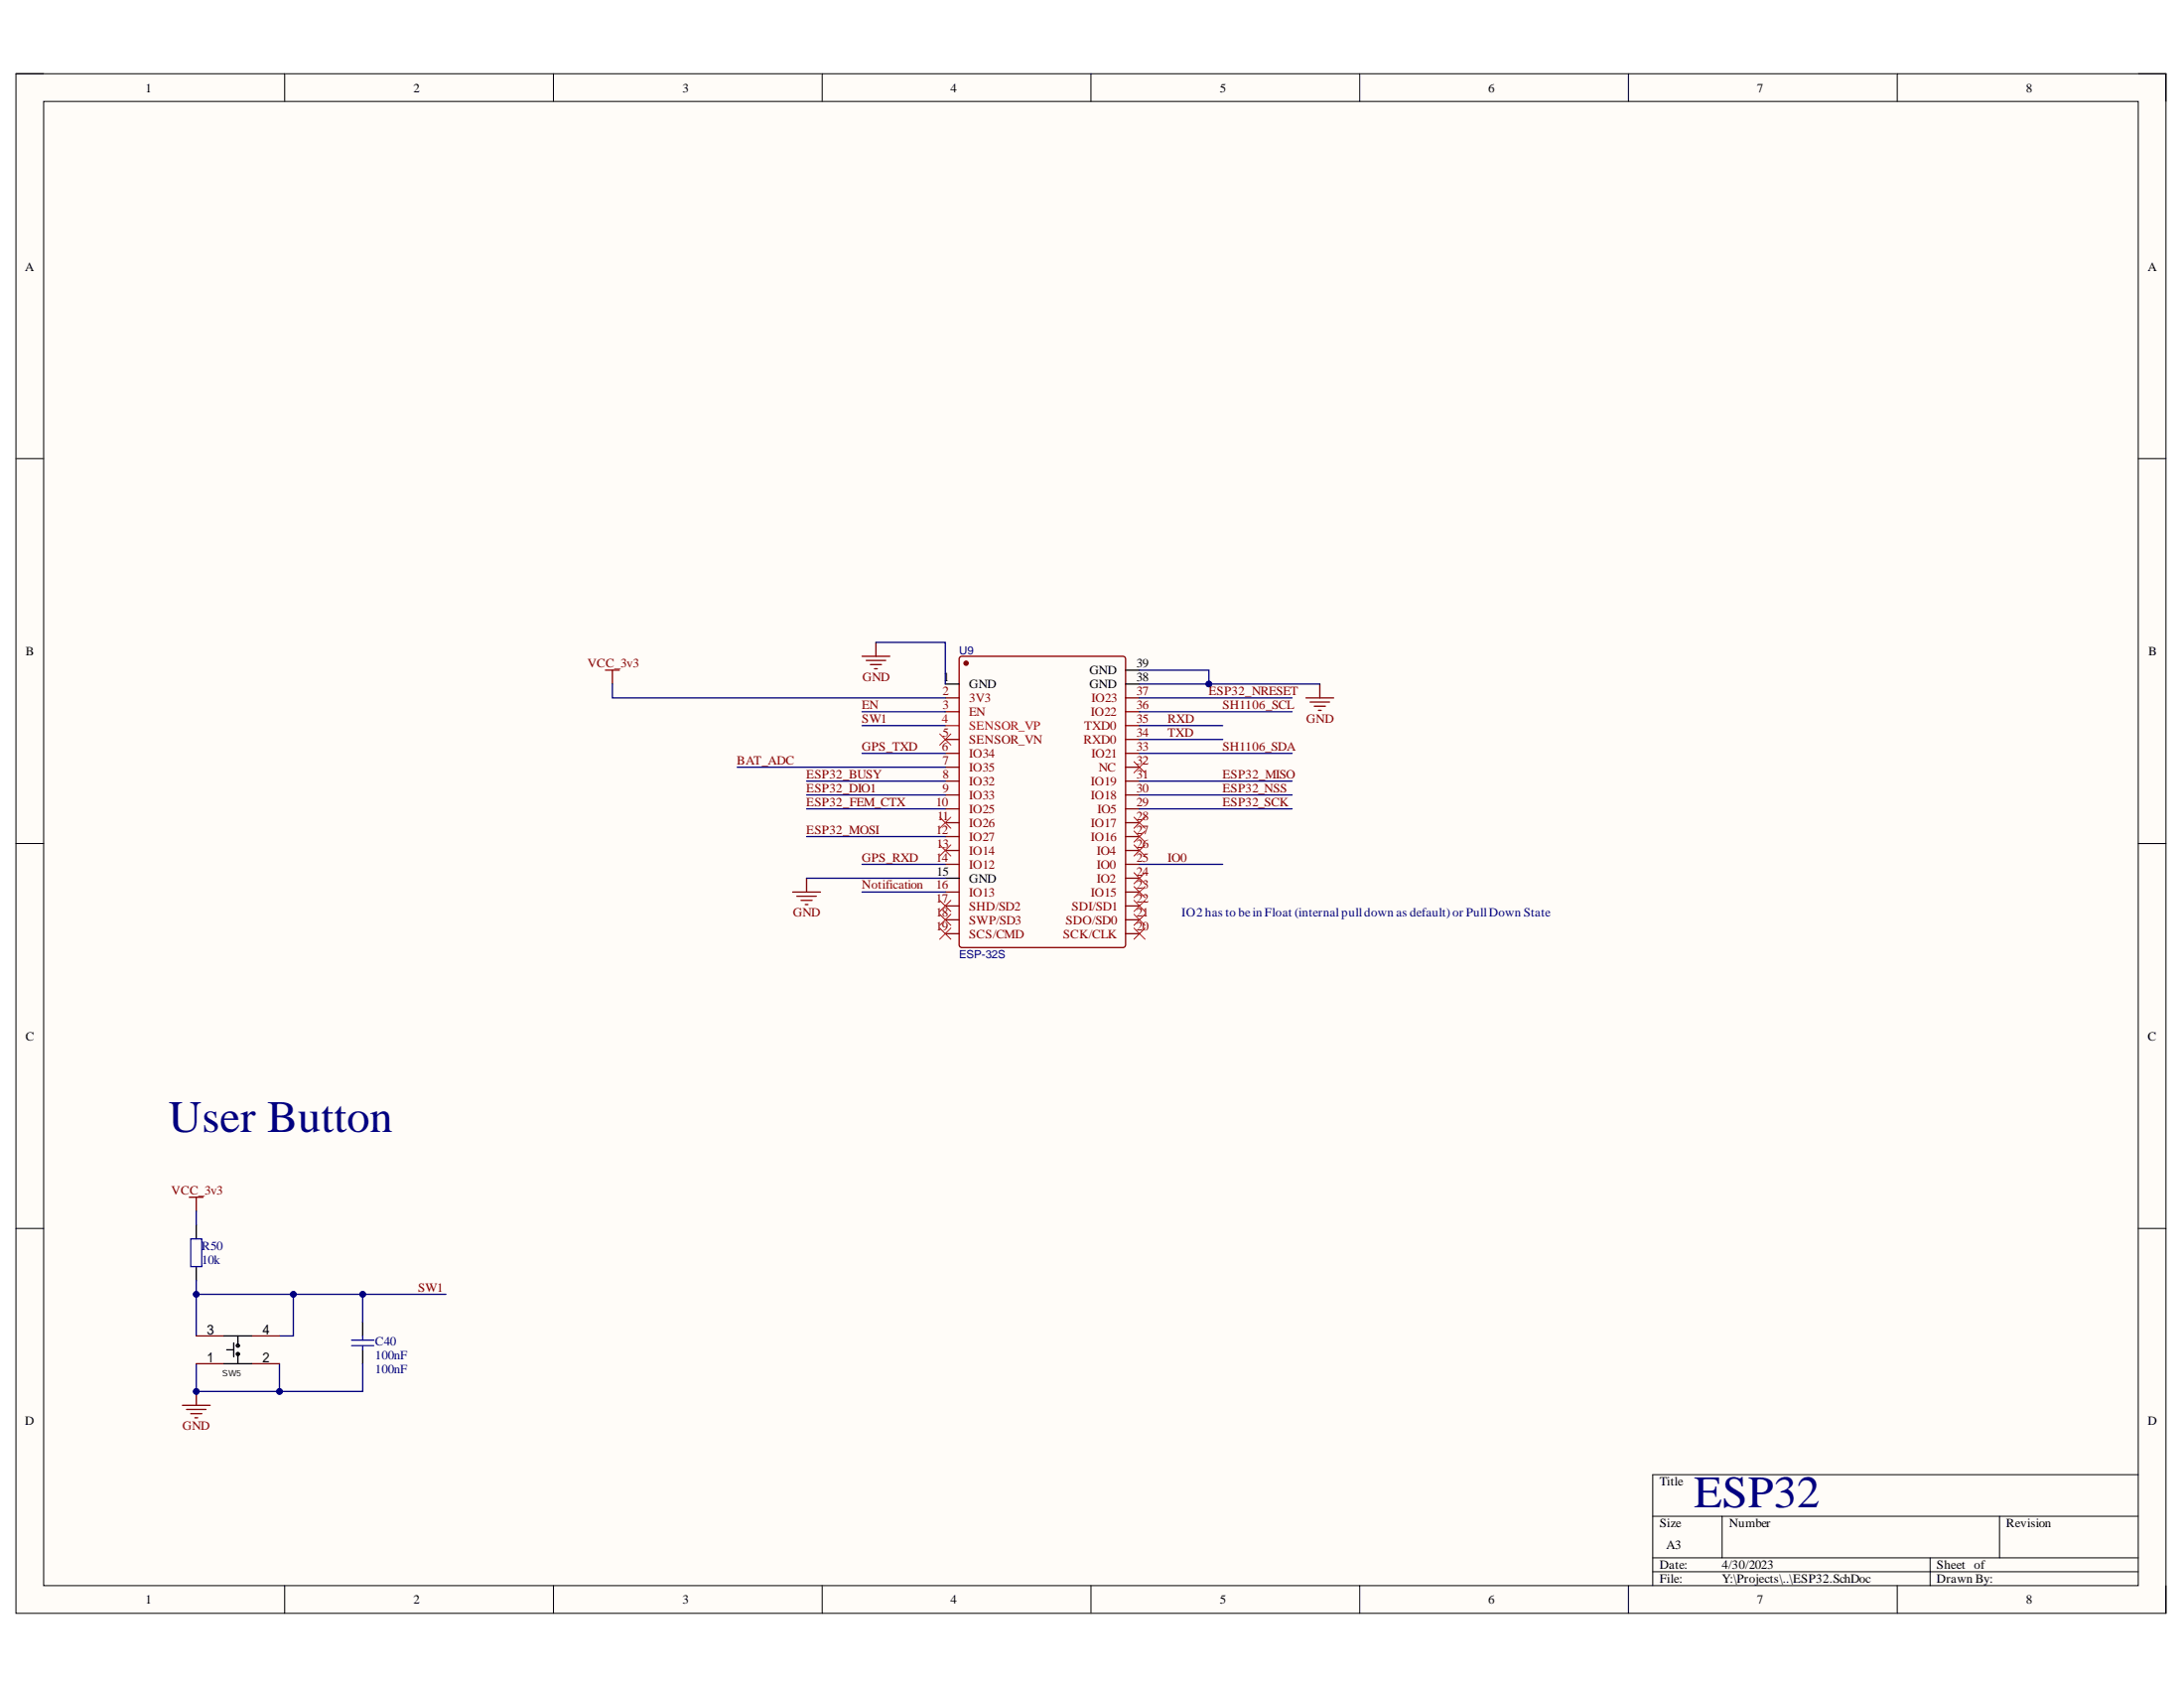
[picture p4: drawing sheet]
<svg xmlns="http://www.w3.org/2000/svg" width="279mm" height="216mm" viewBox="0 0 279 216" stroke-linecap="round" stroke-linejoin="round" font-family="sans-serif">
<path d="M2 9.4h275.1v197h-275.1z" fill-rule="evenodd" fill="#fffcf8"/>
<path d="M2 9.4h275.1v197h-275.1z" fill="none" stroke="#000" stroke-width=".13"/>
<path d="M5.6 13h267.9v189.8h-267.9z" fill-rule="evenodd" fill="#fffcf8"/>
<g fill="none" stroke="#000" stroke-width=".13">
<path d="M2 9.4h3.6M5.6 13h267.9v189.8h-267.9zM36.4 9.4v3.6M70.8 9.4v3.6M105.2 9.4v3.6M139.6 9.4v3.6M173.9 9.4v3.6M208.3 9.4v3.6M242.7 9.4v3.6M273.5 9.4h3.6v3.6M2 58.7h3.6M273.5 58.7h3.6"/>
<path d="M2 107.9h3.6M273.5 107.9h3.6M2 157.1h3.6M273.5 157.1h3.6M211.4 193.9h62.1M211.4 199.3h62.1M220.3 193.9v5.4M246.9 199.3v3.5M255.8 193.9v5.4M273.5 188.6h-62.1v14.2M36.4 202.8v3.6M70.8 202.8v3.6"/>
<path d="M105.2 202.8v3.6M139.6 202.8v3.6M173.9 202.8v3.6M208.3 202.8v3.6M211.4 201h62.1M242.7 202.8v3.6M277.1 202.8v3.6"/>
</g>
<path d="M122.8 84.1l.3-.2h20.5l.4 .2v36.7l-.2 .3-20.7 .1-.3-.2z" fill="none" stroke="#800" stroke-width=".17"/>
<circle cx="123.6" cy="84.8" r=".27" fill="#800"/>
<g fill="none" stroke="#800" stroke-width=".17">
<path d="M120.9 89.3h1.8M120.9 91h1.8M120.9 94.6h1.8M120.9 96.4h1.8M120.9 98.1h1.8M120.9 99.9h1.8M144 89.3h1.8M144 91h1.8M144 94.6h1.8M144 96.4h1.8M144 98.1h1.8M144 99.9h1.8"/>
<path d="M144 92.8h1.8M120.9 101.7h1.8M120.9 103.5h1.8M120.9 105.2h1.8M120.9 107h1.8M120.9 108.8h1.8M120.9 110.6h1.8M120.9 114.1h1.8M120.9 115.9h1.8M120.9 117.6h1.8M120.9 119.4h1.8M144 101.7h1.8"/>
<path d="M144 103.5h1.8M144 105.2h1.8M144 107h1.8M144 108.8h1.8M144 110.6h1.8M144 114.1h1.8M144 115.9h1.8M144 117.6h1.8M144 119.4h1.8M144 112.3h1.8"/>
<circle cx="123.6" cy="84.8" r=".27"/>
</g>
<path d="M120.9 87.5h1.8M144 87.5h1.8M144 85.7h1.8M120.9 112.3h1.8M25.1 156.7v1.8M25.1 162v1.8" fill="none" stroke="#000" stroke-width=".17"/>
<path d="M120.9 92.8h1.8" fill="none" stroke="#f00" stroke-width=".17"/>
<g fill="none" stroke="#800000" stroke-width=".17">
<path d="M77.5 85.7h1.7M78.3 85.7v1.8M110.3 83.9h3.5M110.8 84.5h2.5M111.4 85h1.4M111.9 85.5h.3M112.1 82.2v1.7M167.1 89.3h3.5M167.6 89.8h2.5M168.1 90.3h1.5M168.7 90.9h.3M168.8 87.5v1.8"/>
<path d="M101.4 114.1h3.6M101.9 114.6h2.5M102.5 115.2h1.4M103 115.7h.4M103.2 112.3v1.8M24.2 153.1h1.8M25.1 153.1v1.8M23.3 179.7h3.6M25.1 178v1.7M23.9 180.3h2.4M24.4 180.8h1.4M24.9 181.3h.4"/>
</g>
<g fill="none" stroke="#f00" stroke-width=".13">
<path d="M120.2 93.9l1.4 1.4M121.6 93.9l-1.4 1.4M120.2 115.2l1.4 1.4M120.2 116.9l1.4 1.5M120.2 118.7l1.4 1.4M120.2 108.1l1.4 1.4M120.2 104.5l1.4 1.4M121.6 115.2l-1.4 1.4M121.6 116.9l-1.4 1.5M121.6 118.7l-1.4 1.4M121.6 108.1l-1.4 1.4M121.6 104.5l-1.4 1.4"/>
<path d="M145.1 118.7l1.4 1.4M145.1 116.9l1.4 1.5M145.1 115.2l1.4 1.4M146.5 118.7l-1.4 1.4M146.5 116.9l-1.4 1.5M146.5 115.2l-1.4 1.4"/>
</g>
<path d="M24.4 158.5h1.4v3.5h-1.4z" fill="none" stroke="#00f" stroke-width=".17"/>
<circle cx="25.1" cy="178" r=".35" fill="#000080"/>
<circle cx="25.1" cy="178" r=".35" fill="none" stroke="#000080" stroke-width=".13"/>
<path d="M46.4 169.1v1.8M46.4 172.6v1.8" fill="none" stroke="#000" stroke-width=".17"/>
<path d="M45 171.4h2.8M45 172.1h2.8M46.4 170.9v.5M46.4 172.1v.5" fill="none" stroke="#00f" stroke-width=".17"/>
<path d="M78.3 87.5v1.8h42.6M110.3 92.8h10.6M110.3 91h10.6M112.1 82.2h8.8v5.3M145.8 85.7h8.9v1.8M145.8 92.8h10.6M145.8 94.6h10.6M103.2 112.3h17.7M110.3 114.1h10.6M110.3 110.6h10.6M145.8 110.6h10.6" fill="none" stroke="#000080" stroke-width=".17"/>
<circle cx="154.6" cy="87.5" r=".36" fill="#000080"/>
<circle cx="154.6" cy="87.5" r=".36" fill="none" stroke="#000080" stroke-width=".13"/>
<path d="M145.8 87.5h23M145.8 91h19.5M145.8 96.4h19.5" fill="none" stroke="#000080" stroke-width=".17"/>
<circle cx="154.6" cy="87.5" r=".36" fill="#000080"/>
<circle cx="154.6" cy="87.5" r=".36" fill="none" stroke="#000080" stroke-width=".13"/>
<path d="M94.3 98.1h26.6M103.2 99.9h17.7M110.3 96.4h10.6M145.8 99.9h19.5M145.8 89.3h19.5M103.2 103.5h17.7M103.2 107h17.7M103.2 101.7h17.7M145.8 103.5h19.5M145.8 101.7h19.5M25.1 154.9v1.8M57.1 165.5h-10.7v3.6" fill="none" stroke="#000080" stroke-width=".17"/>
<circle cx="46.4" cy="165.5" r=".35" fill="#000080"/>
<circle cx="46.4" cy="165.5" r=".35" fill="none" stroke="#000080" stroke-width=".13"/>
<path d="M25.1 163.8v1.7h21.3" fill="none" stroke="#000080" stroke-width=".17"/>
<circle cx="25.1" cy="165.5" r=".35" fill="#000080"/>
<circle cx="25.1" cy="165.5" r=".35" fill="none" stroke="#000080" stroke-width=".13"/>
<circle cx="37.5" cy="165.5" r=".35" fill="#000080"/>
<circle cx="37.5" cy="165.5" r=".35" fill="none" stroke="#000080" stroke-width=".13"/>
<circle cx="46.4" cy="165.5" r=".35" fill="#000080"/>
<circle cx="46.4" cy="165.5" r=".35" fill="none" stroke="#000080" stroke-width=".13"/>
<path d="M25.1 165.5v5.4" fill="none" stroke="#000080" stroke-width=".17"/>
<circle cx="25.1" cy="165.5" r=".35" fill="#000080"/>
<circle cx="25.1" cy="165.5" r=".35" fill="none" stroke="#000080" stroke-width=".13"/>
<path d="M37.5 165.5v5.4h-1.7" fill="none" stroke="#000080" stroke-width=".17"/>
<circle cx="37.5" cy="165.5" r=".35" fill="#000080"/>
<circle cx="37.5" cy="165.5" r=".35" fill="none" stroke="#000080" stroke-width=".13"/>
<path d="M35.8 174.4v3.6" fill="none" stroke="#000080" stroke-width=".17"/>
<circle cx="35.8" cy="178" r=".35" fill="#000080"/>
<circle cx="35.8" cy="178" r=".35" fill="none" stroke="#000080" stroke-width=".13"/>
<path d="M25.1 174.4v3.6h21.3v-3.6" fill="none" stroke="#000080" stroke-width=".17"/>
<circle cx="25.1" cy="178" r=".35" fill="#000080"/>
<circle cx="25.1" cy="178" r=".35" fill="none" stroke="#000080" stroke-width=".13"/>
<circle cx="35.8" cy="178" r=".35" fill="#000080"/>
<circle cx="35.8" cy="178" r=".35" fill="none" stroke="#000080" stroke-width=".13"/>
<path d="M145.1 97.4l1.4 1.4M146.5 97.4l-1.4 1.4M145.1 113.4l1.4 1.4M145.1 111.6l1.4 1.4M145.1 108.1l1.4 1.4M145.1 106.3l1.4 1.4M145.1 104.5l1.4 1.4M146.5 113.4l-1.4 1.4M146.5 111.6l-1.4 1.4M146.5 108.1l-1.4 1.4M146.5 106.3l-1.4 1.4M146.5 104.5l-1.4 1.4" fill="none" stroke="#f00" stroke-width=".13"/>
<path d="M25.1 170.9h3.6M25.1 174.4h3.6M32.2 170.9h3.6M32.2 174.4h3.6" fill="none" stroke="#800" stroke-width=".17"/>
<g fill="none" stroke="#000" stroke-width=".17">
<path d="M28.7 170.9h3.5M28.7 174.4h3.5M29 172.6h.9M29.9 171.8v1.7M30.4 170.9v1.2M30.4 173.2v1.2"/>
<circle cx="30.4" cy="173.2" r=".18"/>
<circle cx="30.4" cy="172.1" r=".18"/>
</g>
<g font-size="5.8" fill="#000080">
<text x="21.6" y="144.8">User Button</text>
<text x="216.7" y="192.7">ESP32</text>
</g>
<g font-size="1.6">
<text x="18.6" y="11.8">1</text>
<text x="52.9" y="11.8">2</text>
<text x="87.3" y="11.8">3</text>
<text x="121.6" y="11.8">4</text>
<text x="156" y="11.8">5</text>
<text x="190.4" y="11.8">6</text>
<text x="224.8" y="11.8">7</text>
<text x="259.2" y="11.8">8</text>
<text x="3.2" y="34.6">A</text>
<text x="274.8" y="34.6">A</text>
<text x="3.3" y="83.8">B</text>
<text x="274.8" y="83.8">B</text>
<text x="120.7" y="87.1">1</text>
<text x="124" y="88">GND</text>
<text x="139.4" y="88">GND</text>
<text x="139.4" y="86.2">GND</text>
<text x="145.4" y="87.1">38</text>
<text x="145.4" y="85.4">39</text>
<text x="119.8" y="112">15</text>
<text x="124" y="112.9">GND</text>
<text x="3.3" y="133.1">C</text>
<text x="274.8" y="133.1">C</text>
<text x="3.2" y="182.2">D</text>
<text x="274.8" y="182.2">D</text>
<text x="212.3" y="190">Title</text>
<text x="212.3" y="195.4">Size</text>
<text x="221.2" y="195.4">Number</text>
<text x="256.7" y="195.4">Revision</text>
<text x="212.3" y="200.7">Date:</text>
<text x="212.3" y="202.5">File:</text>
<text x="213.2" y="198.1">A3</text>
<text x="220.3" y="200.7">4/30/2023</text>
<text x="220.3" y="202.5">Y:\Projects\..\ESP32.SchDoc</text>
<text x="247.8" y="200.7">Sheet of</text>
<text x="247.8" y="202.5">Drawn By:</text>
<text x="18.6" y="205.1">1</text>
<text x="52.9" y="205.1">2</text>
<text x="87.3" y="205.1">3</text>
<text x="121.6" y="205.1">4</text>
<text x="156" y="205.1">5</text>
<text x="190.4" y="205.1">6</text>
<text x="224.8" y="205.1">7</text>
<text x="259.2" y="205.1">8</text>
</g>
<g font-size="1.6" fill="#800000">
<text x="75.1" y="85.4">VCC_3v3</text>
<text x="110.3" y="87.1">GND</text>
<text x="154.6" y="88.9">ESP32_NRESET</text>
<text x="110.3" y="90.7">EN</text>
<text x="110.3" y="92.5">SW1</text>
<text x="149.4" y="94.3">TXD</text>
<text x="149.4" y="92.5">RXD</text>
<text x="156.4" y="90.7">SH1106_SCL</text>
<text x="167.1" y="92.5">GND</text>
<text x="94.3" y="97.8">BAT_ADC</text>
<text x="103.2" y="101.4">ESP32_DIO1</text>
<text x="103.2" y="99.6">ESP32_BUSY</text>
<text x="110.3" y="96">GPS_TXD</text>
<text x="156.4" y="96">SH1106_SDA</text>
<text x="156.4" y="101.4">ESP32_NSS</text>
<text x="156.4" y="99.6">ESP32_MISO</text>
<text x="103.2" y="106.7">ESP32_MOSI</text>
<text x="103.2" y="103.1">ESP32_FEM_CTX</text>
<text x="156.4" y="103.1">ESP32_SCK</text>
<text x="110.3" y="113.7">Notification</text>
<text x="110.3" y="110.2">GPS_RXD</text>
<text x="149.4" y="110.2">IO0</text>
<text x="101.5" y="117.3">GND</text>
<text x="21.9" y="152.8">VCC_3v3</text>
<text x="53.5" y="165.2">SW1</text>
<text x="23.4" y="182.9">GND</text>
</g>
<g font-size="1.6" fill="#800">
<text x="120.6" y="88.9">2</text>
<text x="124" y="89.8">3V3</text>
<text x="139.6" y="89.8">IO23</text>
<text x="145.4" y="88.9">37</text>
<text x="120.6" y="90.7">3</text>
<text x="120.6" y="94.3">5</text>
<text x="124" y="91.5">EN</text>
<text x="124" y="95.1">SENSOR_VN</text>
<text x="138.6" y="95.1">RXD0</text>
<text x="138.7" y="93.3">TXD0</text>
<text x="139.5" y="91.5">IO22</text>
<text x="145.4" y="94.3">34</text>
<text x="145.4" y="92.5">35</text>
<text x="145.4" y="90.7">36</text>
<text x="120.5" y="96">6</text>
<text x="120.6" y="97.8">7</text>
<text x="120.6" y="99.6">8</text>
<text x="120.6" y="101.4">9</text>
<text x="124" y="96.9">IO34</text>
<text x="124" y="98.7">IO35</text>
<text x="124" y="100.4">IO32</text>
<text x="139.5" y="100.4">IO19</text>
<text x="139.6" y="96.9">IO21</text>
<text x="140.6" y="98.7">NC</text>
<text x="145.4" y="101.4">30</text>
<text x="145.4" y="99.6">31</text>
<text x="145.4" y="97.8">32</text>
<text x="145.4" y="96">33</text>
<text x="119.7" y="103.1">10</text>
<text x="119.7" y="106.7">12</text>
<text x="119.9" y="104.9">11</text>
<text x="124" y="102.2">IO33</text>
<text x="124" y="104">IO25</text>
<text x="124" y="105.8">IO26</text>
<text x="124" y="107.5">IO27</text>
<text x="139.5" y="107.5">IO16</text>
<text x="139.5" y="105.8">IO17</text>
<text x="139.5" y="102.2">IO18</text>
<text x="140.4" y="104">IO5</text>
<text x="145.4" y="106.7">27</text>
<text x="145.4" y="104.9">28</text>
<text x="145.4" y="103.1">29</text>
<text x="119.7" y="110.2">14</text>
<text x="119.7" y="113.7">16</text>
<text x="119.8" y="108.5">13</text>
<text x="124" y="109.3">IO14</text>
<text x="124" y="111.1">IO12</text>
<text x="140.3" y="112.9">IO2</text>
<text x="140.3" y="111.1">IO0</text>
<text x="140.3" y="109.3">IO4</text>
<text x="145.4" y="113.7">23</text>
<text x="145.4" y="112">24</text>
<text x="145.4" y="110.2">25</text>
<text x="145.4" y="108.5">26</text>
<text x="119.7" y="115.5">17</text>
<text x="119.7" y="117.3">18</text>
<text x="119.7" y="119">19</text>
<text x="124" y="114.6">IO13</text>
<text x="124" y="116.4">SHD/SD2</text>
<text x="124" y="118.2">SWP/SD3</text>
<text x="124" y="120">SCS/CMD</text>
<text x="136" y="120">SCK/CLK</text>
<text x="136.3" y="118.2">SDO/SD0</text>
<text x="137.1" y="116.4">SDI/SD1</text>
<text x="139.5" y="114.6">IO15</text>
<text x="145.4" y="119">20</text>
<text x="145.4" y="117.3">21</text>
<text x="145.4" y="115.5">22</text>
</g>
<g font-size="1.6" fill="#f00">
<text x="120.5" y="92.5">4</text>
<text x="124" y="93.3">SENSOR_VP</text>
</g>
<g font-size="1.6" fill="#000080">
<text x="151.1" y="117.3">IO2 has to bein Float (internalpulldown as default)or PullDown State</text>
<text x="25.8" y="161.7">10k</text>
<text x="25.8" y="159.9">R50</text>
<text x="48" y="172.1">C40</text>
<text x="48" y="173.9">100nF</text>
<text x="48" y="175.6">100nF</text>
</g>
<g font-size="1.4" fill="#000080">
<text x="122.7" y="83.7">U9</text>
<text x="122.7" y="122.5">ESP-32S</text>
</g>
<text font-size="1.1" x="28.4" y="176">SW5</text>
</svg>
